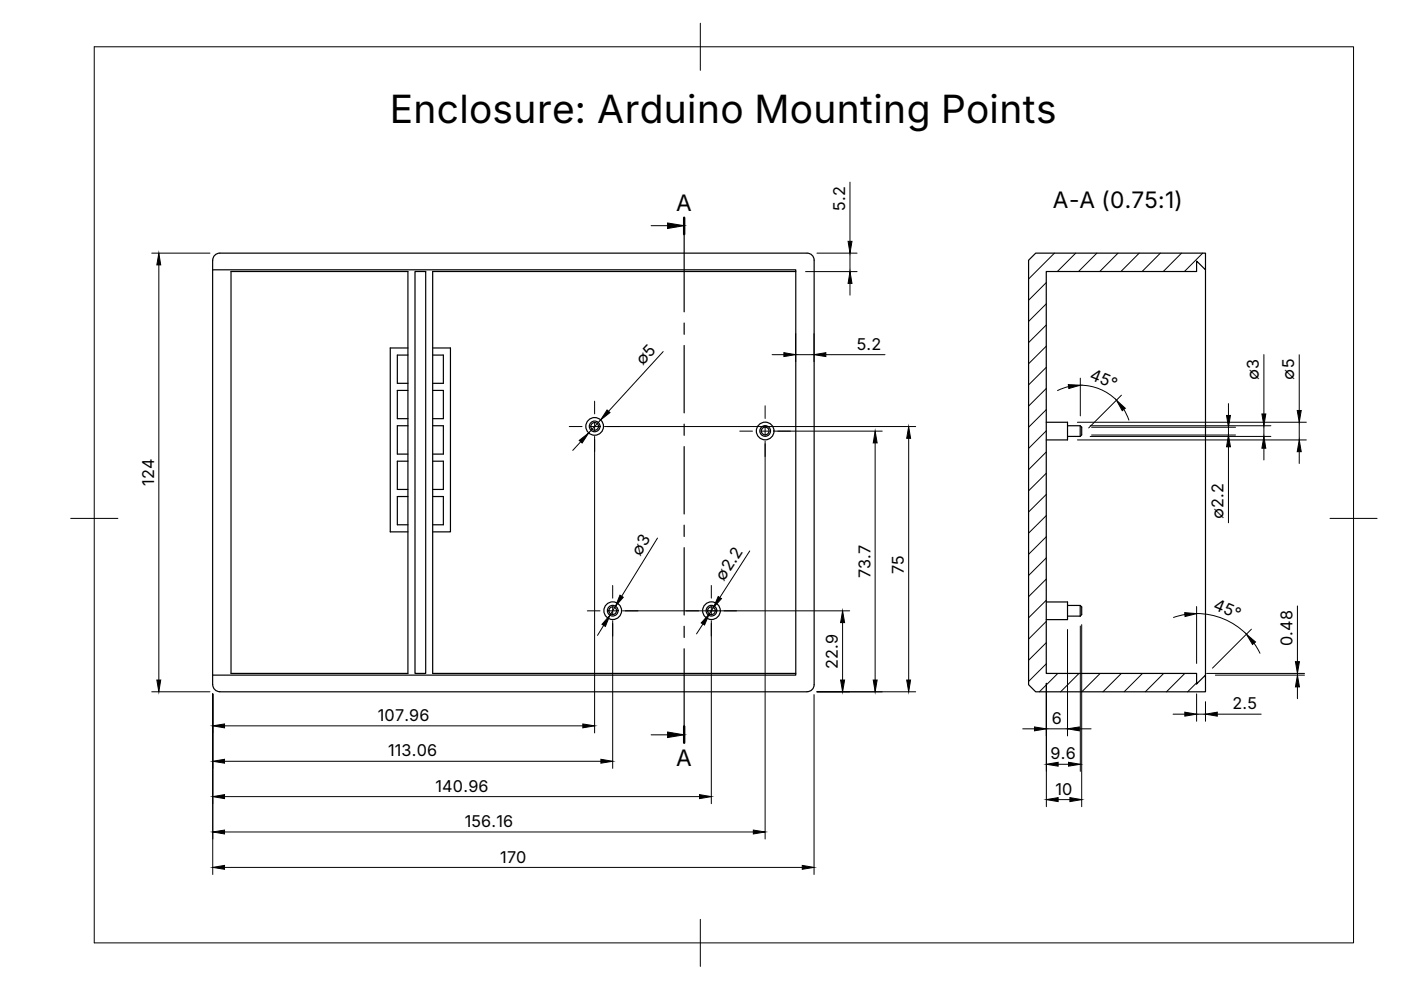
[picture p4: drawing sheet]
<svg xmlns="http://www.w3.org/2000/svg" width="297mm" height="210mm" viewBox="0 0 297 210" stroke-linecap="round" stroke-linejoin="round" font-family="sans-serif">
<!-- layer: Visible -->
<g fill="none" stroke="#000" stroke-width=".25">
<path d="M45.1 57.2h123.6v85.9h-123.6M45.7 54l.9-.3h124.5a1.49 1.49 0 0 1 1.5 1.5v90a1.52 1.52 0 0 1-1.5 1.5h-124.5a1.49 1.49 0 0 1-1.5-1.5v-88l.1-2.5zM49 57.6h37.5v85.2h-37.5zM88 57.6h2.3v85.2h-2.3zM168.7 57.6h-77v85.2h77M218.1 55.2l1.5-1.5h36v3.5l-1.9-1.9v2.3h-31.9v85.2h31.9v2.2l1.9-1.9v3.6h-36l-1.5-1.5zM255.6 57.2v85.9M86.5 75.3h-2.3v6h2.3M86.5 73.8h-3.8v39h3.8M91.7 73.8h3.8v39h-3.8M91.7 75.3h2.3v6h-2.3M86.5 82.8h-2.3v6h2.3"/>
<path d="M86.5 90.3h-2.3v6h2.3M86.5 97.8h-2.3v6h2.3M91.7 82.8h2.3v6h-2.3M91.7 97.8h2.3v6h-2.3M91.7 90.3h2.3v6h-2.3M221.8 89.5h4.5v3.8h-4.5M226.3 90.3h2.7l.3 .3v1.6l-.3 .3M226.3 92.5h2.7M229 90.3v2.2M86.5 105.3h-2.3v6h2.3M91.7 105.3h2.3v6h-2.3M221.8 127.6h4.5v3.8h-4.5"/>
<path d="M226.3 128.4h2.7l.3 .3v1.6l-.3 .3M226.3 130.6h2.7M229 128.4v2.2"/>
<circle cx="126.1" cy="90.4" r="1.87"/>
<circle cx="126.1" cy="90.4" r="1.13"/>
<circle cx="126.1" cy="90.4" r=".81"/>
<circle cx="162.2" cy="91.4" r="1.87"/>
<circle cx="162.2" cy="91.4" r="1.13"/>
<circle cx="162.2" cy="91.4" r=".81"/>
<circle cx="129.9" cy="129.5" r="1.87"/>
<circle cx="129.9" cy="129.5" r="1.13"/>
<circle cx="129.9" cy="129.5" r=".81"/>
<circle cx="150.8" cy="129.5" r="1.87"/>
<circle cx="150.8" cy="129.5" r="1.13"/>
<circle cx="150.8" cy="129.5" r=".81"/>
</g>
<!-- layer: BORDER -->
<path d="M20 9.9h267v190h-267zM148.5 4.9v10M15 109.9h10M282 109.9h10M148.5 194.9v10" fill="none" stroke="#000" stroke-width=".21"/>
<!-- layer: FD_Dimensions -->
<g fill="none" stroke="#000" stroke-width=".21">
<path d="M180.2 38.6v12.6M32.2 53.7h12.3M33.7 56.2v88M170.8 57.6h10.9M173.2 53.7h8.5M180.2 53.7v3.9M140.6 74.5l-11.6 12.7M163.7 75.2h2.5M168.7 70.7v6M168.7 75.2h3.9M172.6 70.7v6M175.1 75.2h12.5"/>
<path d="M180.2 60.1v2.5M268 75.2v12.6M275.5 75.2v11.8M123.1 93.7l-1.7 1.8M126.1 92.5v62.9M127.3 89l-2.5 2.8M128.2 90.4h65.9M162.2 93.5v84.4M164.3 91.4h22.7M185.5 93.9v50.3M192.7 92.9v51.3M226.6 82l-2.4 .8"/>
<path d="M228.4 93.3h48.6M228.4 89.5h48.6M229 80.2v8M229.1 81.7a10.8 10.8 0 0 1 7.6 3.2M231.1 92.5h38.4M231.1 90.3h38.4M231.4 90.6h30.6M231.4 92.2h30.6M237.8 83.8l-7 6.9M238.3 86.8l1 2.3M260.5 85.6v2.5M260.5 90.6v1.6"/>
<path d="M260.5 94.7v16.1M268 90.3v2.2M268 95v2.5M275.5 89.5v3.8M275.5 95.8v2.5M139.4 114.1l-7.6 12.3M159 116.8l-6.4 9.9M128 132.6l-1.3 2.1M129.9 131.6v31.3M130.5 128.5l-1.2 2M132 129.5h48.1M149 132.3l-1.3 2.1"/>
<path d="M150.8 131.6v38.8M151.3 128.8l-.9 1.4M178.6 132v12.2M226.3 133.5v22.5M229 132.7v30.8M229.3 132.4v38.6M251.2 130.3l-2.4 .6M253.7 128.6v12.1M253.7 130.1a14.9 14.9 0 0 1 10.6 4.4M265.3 133.4l-8.2 8.3M265.9 136.4l1.2 2.1M275.1 128.5v11.8"/>
<path d="M32.2 146.7h12.3M45.1 147.1v38.3M47.6 153.9h76M172.6 147.3v38.1M173.2 146.7h20.9M216.8 154.5h2.5M221.8 144.9v26.1M221.8 154.5h4.5M228.8 154.5h2.5M248.7 151.4h2.5M253.7 147.1v5.8M253.7 151.4h1.9"/>
<path d="M255.6 148.8v4.1M255.8 142.8h20.8M257.7 143.1h18.9M258.1 151.4h9.3M275.1 142.8v.3M275.1 145.6v2.5M47.6 161.4h79.8M47.6 168.9h100.7M47.6 176.4h112.1M224.3 169.5h2.5M224.3 162h2.2M47.6 183.9h122.5"/>
</g>
<g fill="#000" stroke="#000" stroke-width=".21">
<path d="M33.7 53.7l.4 2.5h-.8zM179.8 51.2h.8l-.4 2.5zM166.2 74.8l2.5 .4-2.5 .4zM172.6 75.2l2.5-.4v.8zM180.2 57.6l.4 2.5h-.8zM122.8 93.4l2-1.6-1.4 2.1zM128.7 86.9l.6 .6-2 1.5zM185.5 91.4l.5 2.5h-.9zM192.7 90.4l.4 2.5h-.9zM226.5 81.5l2.5 .2-2.4 .7zM236.7 84.9l1.9 1.7-.7 .5zM260.1 88.1h.8l-.4 2.5z"/>
<path d="M260.5 92.2l.4 2.5h-.8zM268 92.5l.4 2.5h-.9zM267.5 87.8h.9l-.4 2.5zM275.5 93.3l.4 2.5h-.9zM275 87h.9l-.4 2.5zM129.3 130.5l-.9 2.3-.8-.4zM131.4 126.2l.7 .4-1.6 1.9zM150.4 130.2l-1 2.3-.7-.4zM152.3 126.5l.7 .4-1.7 1.9zM178.6 129.5l.5 2.5h-.9zM251.2 129.9l2.5 .2-2.5 .6zM264.3 134.5l1.9 1.6-.6 .5z"/>
<path d="M33.3 144.2h.8l-.4 2.5zM45.1 153.9l2.5-.4v.8zM123.6 153.5l2.5 .4-2.5 .4zM178.2 144.2h.9l-.5 2.5zM185.1 144.2h.9l-.5 2.5zM192.2 144.2h.9l-.4 2.5zM219.3 154.1l2.5 .4-2.5 .5zM226.3 154.5l2.5-.4v.9zM251.2 151l2.5 .4-2.5 .4zM255.6 151.4l2.5-.4v.8zM275.1 143.1l.4 2.5h-.8zM274.7 140.3h.8l-.4 2.5z"/>
<path d="M45.1 161.4l2.5-.4v.8zM45.1 168.9l2.5-.4v.8zM45.1 176.4l2.5-.4v.8zM127.4 161l2.5 .4-2.5 .4zM148.3 168.5l2.5 .4-2.5 .4zM159.7 176l2.5 .4-2.5 .4zM221.8 169.5l2.5-.4v.9zM221.8 162l2.5-.4v.8zM226.5 161.6l2.5 .4-2.5 .4zM226.8 169.1l2.5 .4-2.5 .5zM45.1 183.9l2.5-.4v.8zM170.1 183.5l2.5 .4-2.5 .4z"/>
</g>
<!-- layer: Hatching -->
<g fill="none" stroke="#000" stroke-width=".21">
<path d="M221.8 59.9l-3.7 3.8M223.6 53.7l-5.5 5.5M228.1 53.7l-3.9 3.9M232.6 53.7l-4 3.9M237 53.7l-3.8 3.9M241.5 53.7l-3.9 3.9M246 53.7l-3.9 3.9M250.5 53.7l-3.9 3.9M255 53.7l-3.9 3.9M221.8 64.4l-3.7 3.7M221.8 68.9l-3.7 3.7M221.8 73.4l-3.7 3.7"/>
<path d="M221.8 77.9l-3.7 3.7M221.8 82.4l-3.7 3.7M221.8 86.8l-3.7 3.8M221.8 91.3l-3.7 3.8M221.8 95.8l-3.7 3.8M221.8 100.3l-3.7 3.8M221.8 104.8l-3.7 3.8M221.8 109.3l-3.7 3.7M221.8 113.8l-3.7 3.7M221.8 118.3l-3.7 3.7M221.8 122.8l-3.7 3.7M221.8 127.2l-3.7 3.8"/>
<path d="M221.8 131.7l-3.7 3.8M221.8 136.2l-3.7 3.8M221.8 140.7l-3.7 3.8M224.3 142.8l-3.9 3.9M228.8 142.8l-3.9 3.9M233.3 142.8l-3.9 3.9M237.7 142.8l-3.9 3.9M242.2 142.8l-3.9 3.9M246.7 142.8l-3.9 3.9M251.2 142.8l-3.9 3.9M253.7 144.8l-1.9 1.9"/>
</g>
<!-- layer: Section Lines -->
<path d="M145.1 46.2v3.4M145.1 154v3.5" fill="none" stroke="#000" stroke-width=".51"/>
<path d="M145.1 49.6v16.5M145.1 68.5v2.4M145.1 73.3v14.2M145.1 89.9v2.4M145.1 94.7v14.3M145.1 111.4v2.3M145.1 116.1v14.3M145.1 132.8v2.4M145.1 137.6v16.4" fill="none" stroke="#000" stroke-width=".25"/>
<path d="M138 47.9h3.5M138 155.8h3.5" fill="none" stroke="#000" stroke-width=".21"/>
<path d="M141.5 47.3l3.6 .6-3.6 .5zM141.5 155.2l3.6 .6-3.6 .6z" fill="#000" stroke="#000" stroke-width=".21"/>
<!-- layer: Smart Centers -->
<g fill="none" stroke="#000" stroke-width=".21">
<path d="M120.7 90.4h2.7M125.2 90.4h1.8M126.1 85.1v2.6M126.1 89.5v1.8M126.1 93.1v2.7M128.8 90.4h2.6M156.8 91.4h2.7M161.3 91.4h1.8M162.2 86v2.7M162.2 90.5v1.8M162.2 94.1v2.7M164.9 91.4h2.7"/>
<path d="M124.5 129.5h2.7M129 129.5h1.8M129.9 124.1v2.7M129.9 128.6v1.8M129.9 132.2v2.7M132.6 129.5h2.7M145.4 129.5h2.7M149.9 129.5h1.8M150.8 124.1v2.7M150.8 128.6v1.8M150.8 132.2v2.7M153.5 129.5h2.7"/>
</g>
<text font-size="8.2" x="82.7" y="26.2">Enclosure: Arduino Mounting Points</text>
<g font-size="4.8">
<text x="143.3" y="44.8">A</text>
<text x="223.2" y="44.2">A-A (0.75:1)</text>
<text x="143.3" y="162.4">A</text>
</g>
<g font-size="3.4">
<text x="179.2" y="44.6" transform="rotate(-90 179.2 44.6)">5.2</text>
<text x="136.3" y="77.7" transform="rotate(-47 136.3 77.7)">∅5</text>
<text x="181.7" y="74.2">5.2</text>
<text x="230.9" y="80.4" transform="rotate(22 230.9 80.4)">45°</text>
<text x="266.9" y="80.5" transform="rotate(-90 266.9 80.5)">∅3</text>
<text x="274.4" y="80.5" transform="rotate(-90 274.4 80.5)">∅5</text>
<text x="32.7" y="103.1" transform="rotate(-90 32.7 103.1)">124</text>
<text x="259.4" y="110" transform="rotate(-90 259.4 110)">∅2.2</text>
<text x="135.7" y="118" transform="rotate(-58 135.7 118)">∅3</text>
<text x="153.5" y="123.3" transform="rotate(-57 153.5 123.3)">∅2.2</text>
<text x="184.5" y="122.6" transform="rotate(-90 184.5 122.6)">73.7</text>
<text x="191.6" y="121.7" transform="rotate(-90 191.6 121.7)">75</text>
<text x="257.1" y="129.2" transform="rotate(22 257.1 129.2)">45°</text>
<text x="274" y="137" transform="rotate(-90 274 137)">0.48</text>
<text x="177.6" y="141.8" transform="rotate(-90 177.6 141.8)">22.9</text>
<text x="80.1" y="152.9">107.96</text>
<text x="223" y="153.5">6</text>
<text x="261.3" y="150.4">2.5</text>
<text x="82.3" y="160.4">113.06</text>
<text x="222.8" y="161">9.6</text>
<text x="92.4" y="167.9">140.96</text>
<text x="223.8" y="168.5">10</text>
<text x="98.5" y="175.4">156.16</text>
<text x="106.1" y="182.9">170</text>
</g>
</svg>
